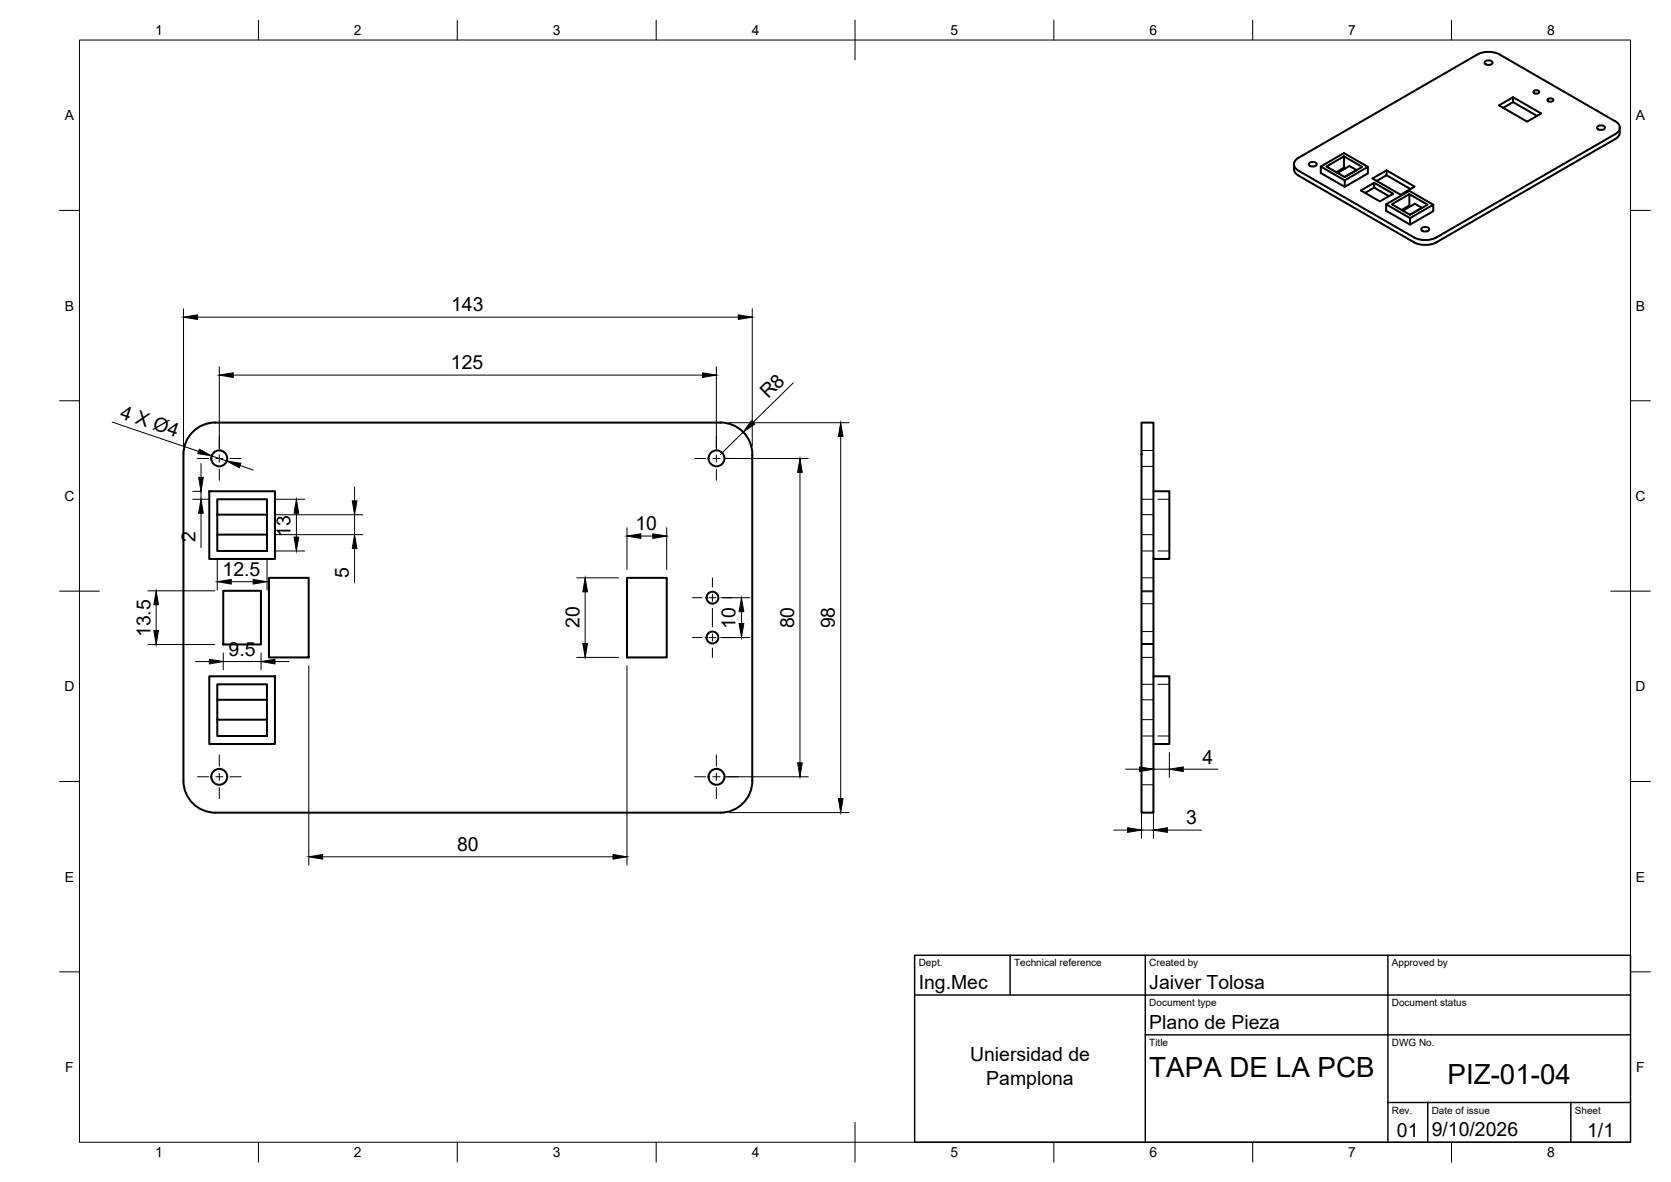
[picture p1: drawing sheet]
<svg xmlns="http://www.w3.org/2000/svg" width="420mm" height="297mm" viewBox="0 0 420 297" stroke-linecap="round" stroke-linejoin="round" font-family="sans-serif">
<!-- layer: Visible -->
<g fill="none" stroke="#000" stroke-width=".51">
<path d="M373.3 15.5l1-.3a.73 .73 0 0 1 .9 .8l-.9 .3a.73 .73 0 0 1-1-.8zM337.9 39.3l4.6 2.6-4.4 2.6-4.6-2.6 4.4-2.6v2.8l-1.9 1.2M380.4 24.4l-3.5 2.1 7.1 4.1 3.5-2.1-7.1-4.1v1.3l6.1 3.4M380.4 25.7l-2.4 1.4M385.8 22.8l.5-.1a.58 .58 0 0 1 .7 .5l-.7 .3a.58 .58 0 0 1-.7-.5zM389.3 24.8l.5-.1a.58 .58 0 0 1 .8 .6l-.8 .3a.58 .58 0 0 1-.7-.6zM401.6 31.9l1-.4a.73 .73 0 0 1 .9 .8l-.9 .4a.73 .73 0 0 1-1-.8zM406.1 30.5l-29-16.8a6.3 6.3 0 0 0-5.7 0l-44.9 26M406.1 33.7l-44.9 26a6.3 6.3 0 0 1-5.7 0l-29-16.8a1.73 1.73 0 0 1-1.1-1.6 1.73 1.73 0 0 1 1.1-1.7M406.1 35l-44.9 25.9a6.3 6.3 0 0 1-5.7 0l-29-16.8-.7-.5a2.5 2.5 0 0 1-.4-2.3M406.1 30.4a1.73 1.73 0 0 1 1.2 1.7 1.73 1.73 0 0 1-1.2 1.6M407.3 32.1a2.32 2.32 0 0 1-1.2 2.9"/>
<path d="M329.2 41.1l.9-.4a.73 .73 0 0 1 .9 .8l-.9 .4a.73 .73 0 0 1-.9-.8zM332.1 41.9l5.8-3.4 6 3.4v1.7l-5.8 3.4M337.9 42.1l.3 .2M341.1 42.8l-3 1.7M341.1 42.7l-1.8-1-3 1.8M343.9 41.9l-5.8 3.4v1.7l-6-3.5v-1.6l6 3.4M345.1 44.9l3.5-2.1 7.1 4.1-3.5 2zM345.5 45.9l-3.3 2 4.7 2.7 3.4-1.9-4.8-2.8v1.2l3.7 2.2M345.5 47.1l-2.3 1.4M348.5 51.3l5.9-3.3 6 3.4M348.6 42.8v1.2l-2.4 1.5M348.6 44l6 3.5"/>
<path d="M354.4 48.8l4.6 2.6-4.5 2.6-4.6-2.7 4.5-2.5v2.9l-2 1.1M354.4 51.7l.3 .1M354.5 54.8l5.9-3.4v1.7l-5.9 3.3zM354.5 54.8l-6-3.5v1.7l6 3.4M357.4 57.4l1-.4a.73 .73 0 0 1 .9 .8l-.9 .4a.73 .73 0 0 1-1-.8zM357.5 52.3l-3 1.7M357.5 52.2l-1.8-1-3 1.7M287 106.2h3v98h-3zM52.6 123.5h16.5v17h-16.5zM54.6 125.5h12.5v13h-12.5zM54.6 129.3h12.5M54.6 134.4h12.5"/>
<path d="M290 123.5h4v17h-4M56.1 148.5h9.5v13.5h-9.5zM67.6 145.2h10v20h-10zM157.6 145.2h10v20h-10zM52.6 170h16.5v17h-16.5zM54.6 172h12.5v13h-12.5zM54.6 175.9h12.5M290 170h4v17h-4M46.1 196.2v-82a8 8 0 0 1 8-8h127.1a8 8 0 0 1 8 8l-.1 82M46.1 196.2a8 8 0 0 0 8 8h127a8 8 0 0 0 8.1-8M54.6 180.9h12.5"/>
<circle cx="55.1" cy="115.2" r="2"/>
<circle cx="180.2" cy="115.2" r="2"/>
<circle cx="179.1" cy="150.2" r="1.49"/>
<circle cx="179.1" cy="160.2" r="1.49"/>
<circle cx="55.1" cy="195.2" r="2"/>
<circle cx="180.2" cy="195.2" r="2"/>
</g>
<!-- layer: Hidden -->
<g fill="none" stroke="#000" stroke-width=".25">
<path d="M287 117.2h3M287 113.2h3M287 129.3h3M287 134.4h3M287 125.5h2.9M287 138.5h2.9M291.1 125.5h2.9M291.1 138.5h2.9M287 148.5h3M287 145.2h3M287 151.7h3M287 148.7h3"/>
<path d="M287 158.7h3M287 175.9h3M287 172h2.9M287 162h3M287 165.2h3M287 161.7h3M291.1 172h2.9M287 180.9h3M287 185h2.9M287 197.2h3M287 193.2h3M291.1 185h2.9"/>
</g>
<!-- layer: BORDER -->
<g fill="none" stroke="#000" stroke-width=".25">
<path d="M20 10.1h390v276.9h-390zM65 5.1v5M115 5.1v5M165 5.1v5M215 5.1v10M265 5.1v5M315 5.1v5M365 5.1v5M15 52.9h5M410 52.9h5M15 100.7h5M410 100.7h5"/>
<path d="M15 148.6h10M405 148.6h10M15 196.4h5M410 196.4h5M15 244.2h5M410 244.2h5M65 287v5M115 287v5M165 287v5M215 282.1v9.9M265 287v5M315 287v5"/>
<path d="M365 287v5"/>
</g>
<!-- layer: TITLEBLOCK -->
<path d="M230 240.1h180v46.9h-180zM230 250h180M254 240.1v9.9M288 240.1v46.9M349 240.1v46.9M288 260.1h122M349 277.1h61M359 277.1v9.9M395 277.1v9.9" fill="none" stroke="#000" stroke-width=".36"/>
<!-- layer: Smart Centers -->
<g fill="none" stroke="#000" stroke-width=".25">
<path d="M49.6 115.2h2.9M54.3 115.2h1.7M55.1 109.7v2.8M55.1 114.3v1.8M55.1 117.9v2.8M57.8 115.2h2.8M174.6 115.2h2.9M179.2 115.2h1.8M180.1 109.7v2.8M180.1 114.3v1.8M180.1 117.9v2.8M182.8 115.2h2.8"/>
<path d="M174.1 150.2h2.4M178.2 150.2h1.8M179.1 145.2v2.3M179.1 149.3v1.8M179.1 152.9v4.6M179.1 159.3v1.8M181.8 150.2h2.3M174.1 160.2h2.4M178.2 160.2h1.8M179.1 162.9v2.3M181.8 160.2h2.3M49.6 195.2h2.9"/>
<path d="M54.3 195.2h1.7M55.1 189.7v2.8M55.1 194.3v1.8M55.1 197.9v2.8M57.8 195.2h2.8M174.6 195.2h2.9M179.2 195.2h1.8M180.1 189.7v2.8M180.1 194.3v1.8M180.1 197.9v2.8M182.8 195.2h2.8"/>
</g>
<!-- layer: FD_Dimensions -->
<g fill="none" stroke="#000" stroke-width=".25">
<path d="M46.1 77.6v34.5M49.6 79.7h136M189.1 77.6v34.5M55.1 92.2v20.9M58.6 94.3h118M180.1 92.2v20.9M199.5 96.2l-10.2 10M28.2 106.1l21.7 7.3M50.5 116.5v3.5M53.3 114.6l3.7 1.3M60.3 117l3.4 1.1M182.2 115.2h21"/>
<path d="M183.2 106.2h30.3M186.8 108.6l-5.7 5.6M201.1 118.7v73M211.4 109.7v91M48.5 125.5h4M48.5 123.5h2v2M50.5 129v8.6M69.2 125.5h7.4M69.2 138.5h7.4M69.2 129.4h22M69.2 134.4h22M74.5 129v6"/>
<path d="M89.2 122.4v3.5M89.2 129.4v5M89.2 137.8v8.7M157.6 132.6v10.5M161.1 134.7h3M167.6 132.6v10.5M37.2 148.5h16.8M39.3 152v6.5M54.6 140.6v7.7M58.1 146.2h5.5M67.1 140.6v7.7M145 145.2h10.5"/>
<path d="M147.1 148.7v13M181.2 150.2h7.3M186.4 153.7v3M37.2 162h16.8M49.1 166.3h3.5M56.1 164.1v4.2M56.1 166.3h9.5M65.6 164.1v4.2M69.2 166.3h3.4M77.6 167.3v50.1M145 165.2h10.5M157.6 167.3v50.1"/>
<path d="M181.2 160.2h7.3M182.2 195.2h21M283 193.3h3.5M287 198.3v12.4M290 191.2h.1M290 198.3v12.4M290 193.3h4M294 189.1v6.3M297.5 193.3h8.7M81.1 215.3h73M183.2 204.2h30.3M280 208.6h3.5"/>
<path d="M287 208.6h3M293.5 208.6h8.6"/>
</g>
<g fill="#000" stroke="#000" stroke-width=".25">
<path d="M46.1 79.7l3.5-.6v1.2zM185.6 79.1l3.5 .6-3.5 .6zM55.1 94.3l3.5-.6v1.2zM176.6 93.7l3.5 .6-3.5 .6zM50 120h1.1l-.6 3.5zM50.1 112.9l3.2 1.7-3.6-.6zM57 115.9l3.5 .5-.3 1.1zM188.9 105.7l.9 .9-3 2zM201.1 115.2l.6 3.5h-1.1zM211.4 106.2l.6 3.5h-1.2zM50.5 125.5l.6 3.5h-1.1zM74.5 125.5l.6 3.5h-1.2z"/>
<path d="M73.9 135h1.2l-.6 3.5zM88.6 125.9h1.1l-.5 3.5zM89.2 134.4l.5 3.4h-1.1zM157.6 134.7l3.5-.6v1.2zM164.1 134.1l3.5 .6-3.5 .6zM38.7 158.5h1.2l-.6 3.5zM39.3 148.5l.6 3.5h-1.2zM54.6 146.2l3.5-.6v1.2zM63.6 145.6l3.5 .6-3.5 .6zM147.1 145.2l.6 3.5h-1.1zM186.4 150.2l.6 3.5h-1.2zM185.8 156.7h1.2l-.6 3.5z"/>
<path d="M52.6 165.7l3.5 .6-3.5 .5zM65.6 166.3l3.6-.6v1.1zM146.6 161.7h1.1l-.6 3.5zM200.6 191.7h1.1l-.6 3.5zM286.5 192.7l3.5 .6-3.5 .6zM294 193.3l3.5-.6v1.2zM77.6 215.3l3.5-.6v1.2zM154.1 214.7l3.5 .6-3.5 .6zM210.8 200.7h1.2l-.6 3.5zM283.5 208l3.5 .6-3.5 .6zM290 208.6l3.5-.6v1.2z"/>
</g>
<g font-size="7">
<text x="289" y="270.6">TAPA DE LA PCB</text>
<text x="364" y="272.3">PIZ-01-04</text>
</g>
<g font-size="4.9">
<text x="113.4" y="78.2">143</text>
<text x="113.4" y="92.8">125</text>
<text x="193.1" y="100.4" transform="rotate(-44 193.1 100.4)">R8</text>
<text x="30" y="105" transform="rotate(19 30 105)">4 X Ø4</text>
<text x="49.1" y="136.3" transform="rotate(-90 49.1 136.3)">2</text>
<text x="73.1" y="134.8" transform="rotate(-90 73.1 134.8)">13</text>
<text x="159.8" y="133.3">10</text>
<text x="56" y="144.7">12.5</text>
<text x="87.7" y="145.3" transform="rotate(-90 87.7 145.3)">5</text>
<text x="37.8" y="160.1" transform="rotate(-90 37.8 160.1)">13.5</text>
<text x="145.7" y="157.9" transform="rotate(-90 145.7 157.9)">20</text>
<text x="185" y="158.1" transform="rotate(-90 185 158.1)">10</text>
<text x="199.7" y="157.9" transform="rotate(-90 199.7 157.9)">80</text>
<text x="209.9" y="157.9" transform="rotate(-90 209.9 157.9)">98</text>
<text x="57.5" y="164.8">9.5</text>
<text x="302.4" y="191.9">4</text>
<text x="298.2" y="207.1">3</text>
<text x="114.9" y="213.9">80</text>
<text x="231" y="248.5">Ing.Mec</text>
<text x="289" y="248.5">Jaiver Tolosa</text>
<text x="289" y="258.6">Plano de Pieza</text>
<text x="243.9" y="266.7">Uniersidad de</text>
<text x="248" y="272.6">Pamplona</text>
<text x="351.3" y="285.7">01</text>
<text x="360" y="285.5">9/10/2026</text>
<text x="399.1" y="285.7">1/1</text>
</g>
<g font-size="3.5">
<text x="39" y="8.8">1</text>
<text x="89" y="8.8">2</text>
<text x="139" y="8.8">3</text>
<text x="189" y="8.8">4</text>
<text x="239" y="8.8">5</text>
<text x="289" y="8.8">6</text>
<text x="339" y="8.8">7</text>
<text x="389" y="8.8">8</text>
<text x="16.3" y="30.2">A</text>
<text x="411.3" y="30.2">A</text>
<text x="16.3" y="78">B</text>
<text x="411.3" y="78">B</text>
<text x="16.2" y="125.9">C</text>
<text x="411.2" y="125.9">C</text>
<text x="16.2" y="173.7">D</text>
<text x="411.2" y="173.7">D</text>
<text x="16.3" y="221.6">E</text>
<text x="411.3" y="221.6">E</text>
<text x="16.4" y="269.4">F</text>
<text x="411.4" y="269.4">F</text>
<text x="39" y="290.8">1</text>
<text x="89" y="290.8">2</text>
<text x="139" y="290.8">3</text>
<text x="189" y="290.8">4</text>
<text x="239" y="290.8">5</text>
<text x="289" y="290.8">6</text>
<text x="339" y="290.8">7</text>
<text x="389" y="290.8">8</text>
</g>
<g font-size="2.5">
<text x="231" y="242.9">Dept.</text>
<text x="255" y="242.9">Technical reference</text>
<text x="289" y="242.9">Created by</text>
<text x="350" y="242.9">Approved by</text>
<text x="289" y="252.8">Document type</text>
<text x="350" y="252.8">Document status</text>
<text x="289" y="262.9">Title</text>
<text x="350" y="262.9">DWG No.</text>
<text x="350" y="279.9">Rev.</text>
<text x="360" y="279.9">Date of issue</text>
<text x="396" y="279.9">Sheet</text>
</g>
</svg>
